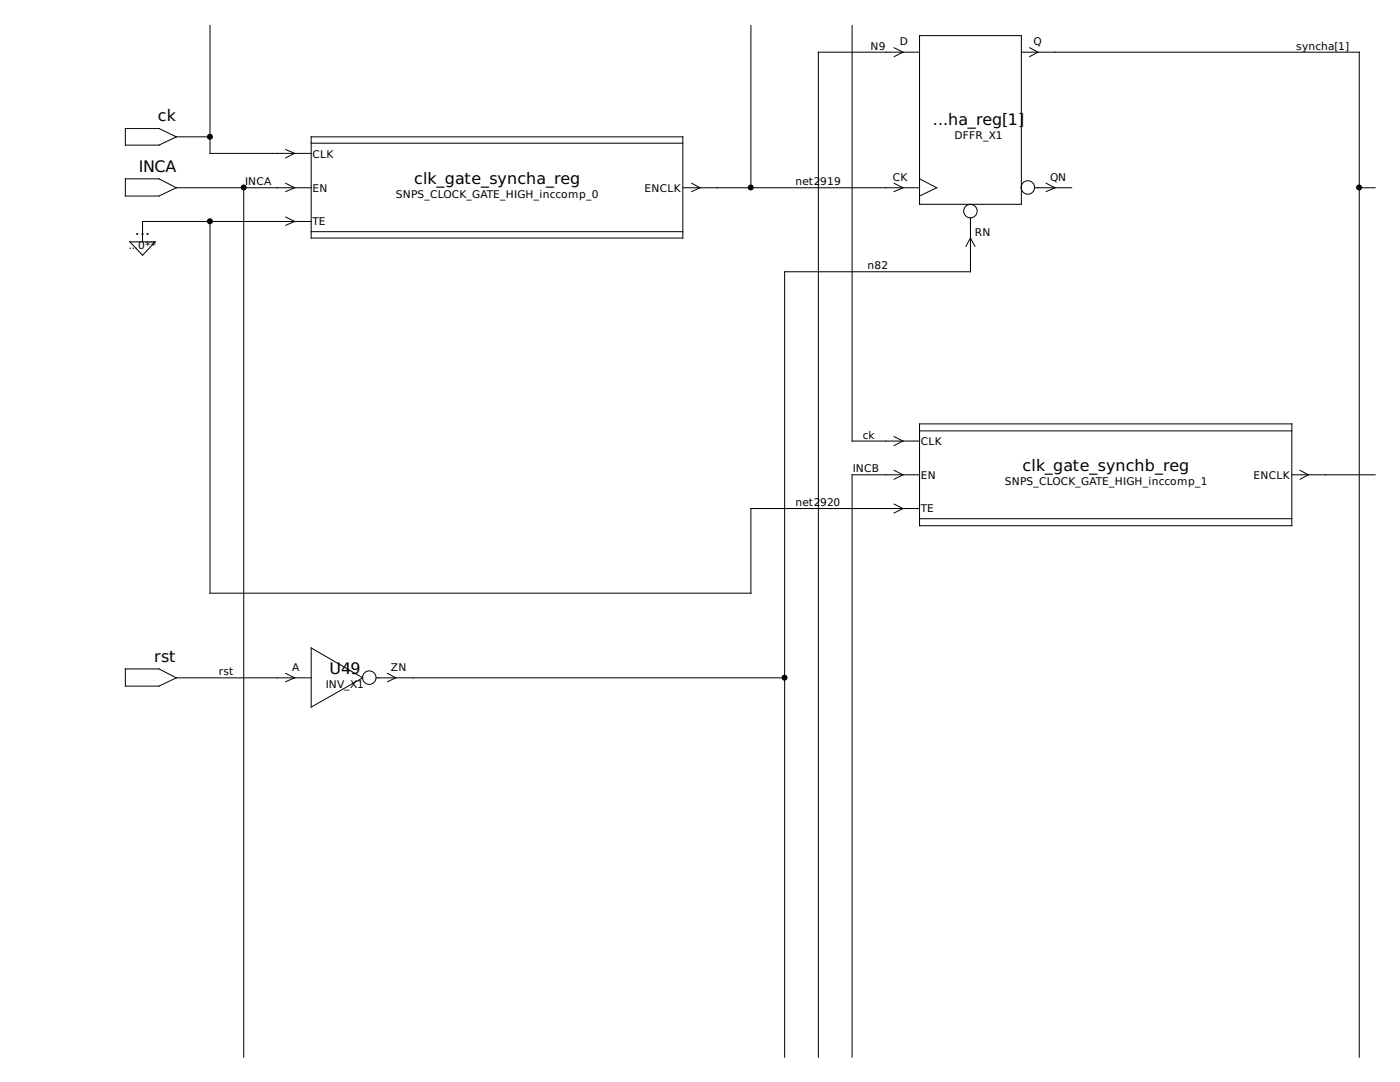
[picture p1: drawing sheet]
<svg xmlns="http://www.w3.org/2000/svg" width="279mm" height="216mm" viewBox="0 0 279 216" stroke-linecap="round" stroke-linejoin="round" font-family="sans-serif">
<g fill="none" stroke="#000" stroke-width=".2">
<path d="M41.9 5.1v25.5h20.2M149.9 5.1v32.4M170.1 5.1v82.9h13.4M178.4 9.5l1.8 .9-1.8 .9M183.5 7.1h20.3v33.7h-20.3zM183.5 10.4h-20.2v200.5M203.8 10.4h67.5v200.5M205.5 9.5l1.6 .9-1.6 .9M25 25.7h6.8l3.4 1.6-3.4 1.7h-6.8zM25 35.7h6.8l3.4 1.8-3.4 1.6h-6.8zM35.2 27.3h6.7M35.2 37.5h26.9"/>
<path d="M48.6 37.5v173.4M57 29.8l1.8 .8-1.8 .9M57 36.6l1.8 .9-1.8 .7M62.1 27.3h74.2v20.2h-74.2zM62.1 28.6h74.2M136.3 37.5h47.2M138 36.6l1.7 .9-1.7 .7M178.4 36.6l1.8 .9-1.8 .7M183.5 35.7l3.4 1.8-3.4 1.6M206.5 37.5h7.4M208.8 36.6l1.8 .9-1.8 .7M271.3 37.5h3.1"/>
<path d="M25.9 48.3h5.1l-2.6 2.6zM41.9 44.2v74.2h108v-16.9h33.6M57 43.3l1.8 .9-1.8 .8M62.1 46.2h74.2M62.1 44.2h-33.7v4.1M192.8 49.1l.9-1.6 .9 1.6M193.7 43.4v10.8h-37.1v156.7M178.4 87.1l1.8 .9-1.8 .9M178.4 93.9l1.8 .8-1.8 .9M183.5 84.6h74.3v20.3h-74.3zM183.5 86h74.3M183.5 94.7h-13.4v116.2"/>
<path d="M257.8 94.7h16.6M259.5 93.9l1.6 .8-1.6 .9M178.4 100.6l1.8 .9-1.8 .9M183.5 103.5h74.3M25 133.5h6.8l3.4 1.8-3.4 1.6h-6.8zM35.2 135.3h26.9M57 134.4l1.8 .9-1.8 .7M62.1 129.3l10.3 6-10.3 5.8zM75.1 135.3h81.5M77.3 134.4l1.7 .9-1.7 .7"/>
<circle cx="205.1" cy="37.4" r="1.35"/>
<circle cx="193.7" cy="42.1" r="1.35"/>
<circle cx="73.7" cy="135.2" r="1.35"/>
</g>
<g fill="#000" stroke="#000" stroke-width=".2">
<circle cx="41.9" cy="27.3" r=".49"/>
<circle cx="48.6" cy="37.4" r=".49"/>
<circle cx="149.8" cy="37.4" r=".49"/>
<circle cx="271.2" cy="37.4" r=".49"/>
<circle cx="41.9" cy="44.2" r=".49"/>
<circle cx="156.6" cy="135.2" r=".49"/>
</g>
<g font-size="3.2">
<text x="31.5" y="24.1">ck</text>
<text x="186.2" y="24.9">...ha_reg[1]</text>
<text x="27.7" y="34.3">INCA</text>
<text x="82.7" y="36.7">clk_gate_syncha_reg</text>
<text x="26.9" y="46.9">..</text>
<text x="29" y="46.9">.</text>
<text x="204.1" y="94">clk_gate_synchb_reg</text>
<text x="30.7" y="132.1">rst</text>
<text x="65.8" y="134.5">U49</text>
</g>
<g font-size="2.1">
<text x="173.7" y="9.9">N9</text>
<text x="179.6" y="9">D</text>
<text x="206.2" y="9">Q</text>
<text x="258.7" y="9.9">syncha[1]</text>
<text x="190.5" y="27.7">DFFR_X1</text>
<text x="62.4" y="31.5">CLK</text>
<text x="48.9" y="37">INCA</text>
<text x="62.4" y="38.2">EN</text>
<text x="79" y="39.5">SNPS_CLOCK_GATE_HIGH_inccomp_0</text>
<text x="128.7" y="38.2">ENCLK</text>
<text x="158.7" y="37">net2</text>
<text x="163.7" y="37">919</text>
<text x="178.2" y="36.1">CK</text>
<text x="209.5" y="36.1">QN</text>
<text x="62.4" y="45">TE</text>
<text x="194.6" y="47.1">RN</text>
<text x="25.7" y="49.7">...0**</text>
<text x="173.1" y="53.7">n82</text>
<text x="172.2" y="87.5">ck</text>
<text x="183.8" y="88.8">CLK</text>
<text x="170.2" y="94.2">INCB</text>
<text x="183.8" y="95.5">EN</text>
<text x="250.2" y="95.5">ENCLK</text>
<text x="158.7" y="101">net2</text>
<text x="163.7" y="101">920</text>
<text x="200.5" y="96.8">SNPS_CLOCK_GATE_HIGH_inccomp_1</text>
<text x="183.8" y="102.2">TE</text>
<text x="43.7" y="134.7">rst</text>
<text x="58.3" y="133.9">A</text>
<text x="65" y="137.3">INV_X1</text>
<text x="78" y="133.9">ZN</text>
</g>
</svg>
